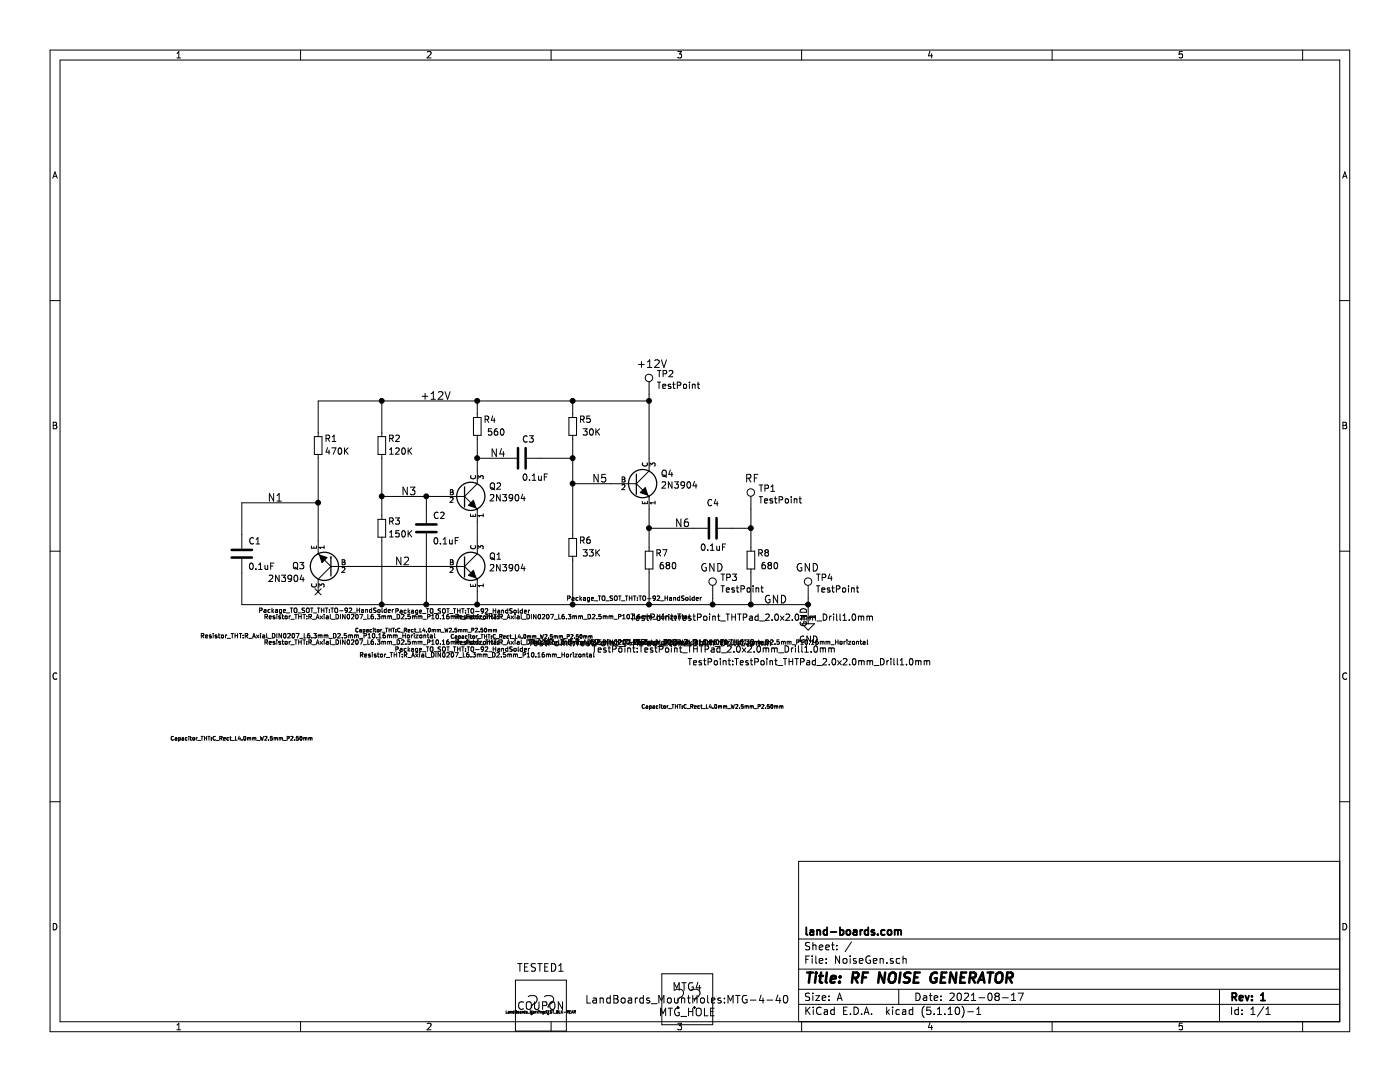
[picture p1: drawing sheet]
EESchema Schematic File Version 4
EELAYER 30 0
EELAYER END
$Descr A 11000 8500
encoding utf-8
Sheet 1 1
Title "RF NOISE GENERATOR"
Date "2021-08-17"
Rev "1"
Comp "land-boards.com"
Comment1 ""
Comment2 ""
Comment3 ""
Comment4 ""
$EndDescr
$Comp
L CW5-rescue:COUPON-AudioAmp380-rescue TESTED1
U 1 1
P 4250 7900
F 0 "TESTED1" H 4250 8200 60  0000 C CNN
F 1 "COUPON" H 4250 7900 60  0000 C CNN
F 2 "LandBoards_Marking:TEST_BLK-REAR" H 4250 7850 20  0000 C CNN
F 3 "" H 4250 7900 60  0000 C CNN
	1    4250 7900
	1    0    0    -1  
$EndComp
$Comp
L CW5-rescue:MTG_HOLE-AudioAmp380-rescue MTG4
U 1 1
P 5400 7850
F 0 "MTG4" H 5400 7950 60  0000 C CNN
F 1 "MTG_HOLE" H 5400 7750 60  0000 C CNN
F 2 "LandBoards_MountHoles:MTG-4-40" H 5400 7850 60  0000 C CNN
F 3 "" H 5400 7850 60  0000 C CNN
	1    5400 7850
	1    0    0    -1  
$EndComp
$Comp
L LandBoards_Semis:NPN Q1
U 1 1
P 3650 4450
F 0 "Q1" H 3841 4530 50  0000 L CNN
F 1 "2N3904" H 3841 4439 50  0000 L CNN
F 2 "Package_TO_SOT_THT:TO-92_HandSolder" H 3100 3800 35  0000 L CNN
F 3 "" H 3650 4450 60  0000 C CNN
	1    3650 4450
	1    0    0    -1  
$EndComp
$Comp
L LandBoards_Semis:NPN Q2
U 1 1
P 3650 3900
F 0 "Q2" H 3841 3980 50  0000 L CNN
F 1 "2N3904" H 3841 3889 50  0000 L CNN
F 2 "Package_TO_SOT_THT:TO-92_HandSolder" H 3100 3000 35  0000 L CNN
F 3 "" H 3650 3900 60  0000 C CNN
	1    3650 3900
	1    0    0    -1  
$EndComp
$Comp
L Device:C C1
U 1 1
P 1900 4350
F 0 "C1" H 1950 4450 50  0000 L CNN
F 1 "0.1uF" H 1950 4250 50  0000 L CNN
F 2 "Capacitor_THT:C_Rect_L4.0mm_W2.5mm_P2.50mm" H 1900 2900 30  0000 C CNN
F 3 "" H 1900 4350 60  0001 C CNN
F 4 "Vishay" V 1900 4350 60  0001 C CNN "Mfg"
F 5 "1C10Z5U104M050B" V 1900 4350 60  0001 C CNN "MfgPN"
F 6 "Mouser" V 1900 4350 60  0001 C CNN "Vendor"
F 7 "75-1C10Z5U104M050B" V 1900 4350 60  0001 C CNN "VendorPN"
	1    1900 4350
	1    0    0    -1  
$EndComp
Text Label 3300 3150 0    60   ~ 0
+12V
$Comp
L Connector:TestPoint TP1
U 1 1
P 5900 4000
F 0 "TP1" H 5958 4163 50  0000 L CNN
F 1 "TestPoint" H 5958 4072 50  0000 L CNN
F 2 "TestPoint:TestPoint_THTPad_2.0x2.0mm_Drill1.0mm" H 4950 3150 50  0000 L CNN
F 3 "~" H 6100 4000 50  0001 C CNN
	1    5900 4000
	1    0    0    -1  
$EndComp
$Comp
L Connector:TestPoint TP2
U 1 1
P 5100 3100
F 0 "TP2" H 5158 3263 50  0000 L CNN
F 1 "TestPoint" H 5158 3172 50  0000 L CNN
F 2 "TestPoint:TestPoint_THTPad_2.0x2.0mm_Drill1.0mm" H 4150 1150 50  0000 L CNN
F 3 "~" H 5300 3100 50  0001 C CNN
	1    5100 3100
	1    0    0    -1  
$EndComp
Text Notes 5850 3800 0    60   ~ 0
RF
Text Notes 5000 2900 0    60   ~ 0
+12V
$Comp
L LandBoards_Semis:NPN Q3
U 1 1
P 2600 4450
F 0 "Q3" H 2800 4450 50  0000 L CNN
F 1 "2N3904" H 2800 4550 50  0000 L CNN
F 2 "Package_TO_SOT_THT:TO-92_HandSolder" H 2100 4800 35  0000 L CNN
F 3 "" H 2600 4450 60  0000 C CNN
	1    2600 4450
	-1   0    0    1   
$EndComp
$Comp
L Device:R_Small R1
U 1 1
P 2500 3500
F 0 "R1" H 2400 3450 50  0000 C CNN
F 1 "470K" H 2350 3550 50  0000 C CNN
F 2 "Resistor_THT:R_Axial_DIN0207_L6.3mm_D2.5mm_P10.16mm_Horizontal" H 2500 5000 35  0000 C CNN
F 3 "~" H 2500 3500 50  0001 C CNN
	1    2500 3500
	-1   0    0    1   
$EndComp
$Comp
L Device:R_Small R4
U 1 1
P 3750 3350
F 0 "R4" H 3650 3300 50  0000 C CNN
F 1 "560" H 3600 3400 50  0000 C CNN
F 2 "Resistor_THT:R_Axial_DIN0207_L6.3mm_D2.5mm_P10.16mm_Horizontal" H 3750 5150 35  0000 C CNN
F 3 "~" H 3750 3350 50  0001 C CNN
	1    3750 3350
	-1   0    0    1   
$EndComp
Wire Wire Line
	3750 3700 3750 3600
Wire Wire Line
	3750 3250 3750 3150
Wire Wire Line
	3750 3150 3000 3150
Wire Wire Line
	2500 3400 2500 3150
Wire Wire Line
	2800 4450 3450 4450
Wire Wire Line
	3750 4100 3750 4250
$Comp
L Device:R_Small R3
U 1 1
P 3000 4150
F 0 "R3" H 2900 4100 50  0000 C CNN
F 1 "150K" H 2850 4200 50  0000 C CNN
F 2 "Resistor_THT:R_Axial_DIN0207_L6.3mm_D2.5mm_P10.16mm_Horizontal" H 3000 4850 35  0000 C CNN
F 3 "~" H 3000 4150 50  0001 C CNN
	1    3000 4150
	-1   0    0    1   
$EndComp
$Comp
L Device:R_Small R2
U 1 1
P 3000 3500
F 0 "R2" H 2900 3450 50  0000 C CNN
F 1 "120K" H 2850 3550 50  0000 C CNN
F 2 "Resistor_THT:R_Axial_DIN0207_L6.3mm_D2.5mm_P10.16mm_Horizontal" H 3000 5050 35  0000 C CNN
F 3 "~" H 3000 3500 50  0001 C CNN
	1    3000 3500
	-1   0    0    1   
$EndComp
Wire Wire Line
	3000 3400 3000 3150
Connection ~ 3000 3150
Wire Wire Line
	3450 3900 3350 3900
Wire Wire Line
	2500 3150 3000 3150
Wire Wire Line
	3000 3900 3000 4050
Connection ~ 3000 3900
Wire Wire Line
	3000 4250 3000 4750
Wire Wire Line
	3000 4750 3350 4750
Wire Wire Line
	3750 4750 3750 4650
$Comp
L LandBoards_Semis:NPN Q4
U 1 1
P 5000 3800
F 0 "Q4" H 5191 3880 50  0000 L CNN
F 1 "2N3904" H 5191 3789 50  0000 L CNN
F 2 "Package_TO_SOT_THT:TO-92_HandSolder" H 4450 2900 35  0000 L CNN
F 3 "" H 5000 3800 60  0000 C CNN
	1    5000 3800
	1    0    0    -1  
$EndComp
$Comp
L Device:R_Small R6
U 1 1
P 4500 4300
F 0 "R6" H 4400 4250 50  0000 C CNN
F 1 "33K" H 4350 4350 50  0000 C CNN
F 2 "Resistor_THT:R_Axial_DIN0207_L6.3mm_D2.5mm_P10.16mm_Horizontal" H 4500 5050 35  0000 C CNN
F 3 "~" H 4500 4300 50  0001 C CNN
	1    4500 4300
	-1   0    0    1   
$EndComp
$Comp
L Device:R_Small R5
U 1 1
P 4500 3350
F 0 "R5" H 4400 3300 50  0000 C CNN
F 1 "30K" H 4350 3400 50  0000 C CNN
F 2 "Resistor_THT:R_Axial_DIN0207_L6.3mm_D2.5mm_P10.16mm_Horizontal" H 4500 4850 35  0000 C CNN
F 3 "~" H 4500 3350 50  0001 C CNN
	1    4500 3350
	-1   0    0    1   
$EndComp
Wire Wire Line
	4500 3450 4500 3600
Wire Wire Line
	4500 3250 4500 3150
Wire Wire Line
	4800 3800 4500 3800
Wire Wire Line
	4500 3800 4500 4200
Connection ~ 4500 3800
Wire Wire Line
	4500 4400 4500 4750
$Comp
L Device:C C3
U 1 1
P 4100 3600
F 0 "C3" V 3950 3600 50  0000 L CNN
F 1 "0.1uF" V 4250 3600 50  0000 L CNN
F 2 "Capacitor_THT:C_Rect_L4.0mm_W2.5mm_P2.50mm" V 5500 3600 30  0000 C CNN
F 3 "" H 4100 3600 60  0001 C CNN
F 4 "Vishay" V 4100 3600 60  0001 C CNN "Mfg"
F 5 "1C10Z5U104M050B" V 4100 3600 60  0001 C CNN "MfgPN"
F 6 "Mouser" V 4100 3600 60  0001 C CNN "Vendor"
F 7 "75-1C10Z5U104M050B" V 4100 3600 60  0001 C CNN "VendorPN"
	1    4100 3600
	0    1    1    0   
$EndComp
Wire Wire Line
	3750 3600 3950 3600
Connection ~ 3750 3600
Wire Wire Line
	3750 3600 3750 3450
Wire Wire Line
	4250 3600 4500 3600
Connection ~ 4500 3600
Wire Wire Line
	4500 3600 4500 3800
Wire Wire Line
	3750 3150 4500 3150
Connection ~ 3750 3150
Wire Wire Line
	4500 3150 5100 3150
Wire Wire Line
	5100 3150 5100 3100
Connection ~ 4500 3150
Wire Wire Line
	5100 3150 5100 3600
Connection ~ 5100 3150
Wire Wire Line
	3750 4750 4500 4750
Connection ~ 3750 4750
Connection ~ 4500 4750
Wire Wire Line
	4500 4750 5100 4750
NoConn ~ 2500 4650
$Comp
L Device:C C2
U 1 1
P 3350 4150
F 0 "C2" H 3400 4250 50  0000 L CNN
F 1 "0.1uF" H 3400 4050 50  0000 L CNN
F 2 "Capacitor_THT:C_Rect_L4.0mm_W2.5mm_P2.50mm" H 3350 3350 30  0000 C CNN
F 3 "" H 3350 4150 60  0001 C CNN
F 4 "Vishay" V 3350 4150 60  0001 C CNN "Mfg"
F 5 "1C10Z5U104M050B" V 3350 4150 60  0001 C CNN "MfgPN"
F 6 "Mouser" V 3350 4150 60  0001 C CNN "Vendor"
F 7 "75-1C10Z5U104M050B" V 3350 4150 60  0001 C CNN "VendorPN"
	1    3350 4150
	1    0    0    -1  
$EndComp
Wire Wire Line
	3000 3600 3000 3900
Wire Wire Line
	3350 4000 3350 3900
Connection ~ 3350 3900
Wire Wire Line
	3350 3900 3000 3900
Wire Wire Line
	3350 4300 3350 4750
Connection ~ 3350 4750
Wire Wire Line
	3350 4750 3750 4750
$Comp
L Device:R_Small R7
U 1 1
P 5100 4400
F 0 "R7" H 5000 4350 50  0000 C CNN
F 1 "680" H 4950 4450 50  0000 C CNN
F 2 "Resistor_THT:R_Axial_DIN0207_L6.3mm_D2.5mm_P10.16mm_Horizontal" H 5100 5050 35  0000 C CNN
F 3 "~" H 5100 4400 50  0001 C CNN
	1    5100 4400
	-1   0    0    1   
$EndComp
Wire Wire Line
	5100 4750 5100 4500
Wire Wire Line
	5900 4150 5900 4000
Text Notes 6250 4500 0    60   ~ 0
GND
Text Notes 5500 4500 0    60   ~ 0
GND
Wire Wire Line
	5600 4750 5900 4750
Connection ~ 5600 4750
Wire Wire Line
	5600 4700 5600 4750
Wire Wire Line
	6350 4750 6350 4700
Wire Wire Line
	5100 4750 5600 4750
$Comp
L Connector:TestPoint TP4
U 1 1
P 6350 4700
F 0 "TP4" H 6408 4863 50  0000 L CNN
F 1 "TestPoint" H 6408 4772 50  0000 L CNN
F 2 "TestPoint:TestPoint_THTPad_2.0x2.0mm_Drill1.0mm" H 5400 4200 50  0000 L CNN
F 3 "~" H 6550 4700 50  0001 C CNN
	1    6350 4700
	1    0    0    -1  
$EndComp
$Comp
L Connector:TestPoint TP3
U 1 1
P 5600 4700
F 0 "TP3" H 5658 4863 50  0000 L CNN
F 1 "TestPoint" H 5658 4772 50  0000 L CNN
F 2 "TestPoint:TestPoint_THTPad_2.0x2.0mm_Drill1.0mm" H 4650 4300 50  0000 L CNN
F 3 "~" H 5800 4700 50  0001 C CNN
	1    5600 4700
	1    0    0    -1  
$EndComp
Connection ~ 5100 4750
Wire Wire Line
	2500 3600 2500 3950
Wire Wire Line
	2500 3950 1900 3950
Wire Wire Line
	1900 3950 1900 4200
Connection ~ 2500 3950
Wire Wire Line
	2500 3950 2500 4250
Wire Wire Line
	3000 4750 1900 4750
Wire Wire Line
	1900 4750 1900 4500
Connection ~ 3000 4750
$Comp
L Device:C C4
U 1 1
P 5600 4150
F 0 "C4" V 5400 4100 50  0000 L CNN
F 1 "0.1uF" V 5750 4050 50  0000 L CNN
F 2 "Capacitor_THT:C_Rect_L4.0mm_W2.5mm_P2.50mm" V 7000 4150 30  0000 C CNN
F 3 "" H 5600 4150 60  0001 C CNN
F 4 "Vishay" V 5600 4150 60  0001 C CNN "Mfg"
F 5 "1C10Z5U104M050B" V 5600 4150 60  0001 C CNN "MfgPN"
F 6 "Mouser" V 5600 4150 60  0001 C CNN "Vendor"
F 7 "75-1C10Z5U104M050B" V 5600 4150 60  0001 C CNN "VendorPN"
	1    5600 4150
	0    1    1    0   
$EndComp
Wire Wire Line
	5100 4000 5100 4150
Wire Wire Line
	5750 4150 5900 4150
Wire Wire Line
	5450 4150 5100 4150
Connection ~ 5100 4150
Wire Wire Line
	5100 4150 5100 4300
Text Label 2100 3950 0    60   ~ 0
N1
Text Label 3100 4450 0    60   ~ 0
N2
Text Label 3150 3900 0    60   ~ 0
N3
Text Label 3850 3600 0    60   ~ 0
N4
Text Label 4650 3800 0    60   ~ 0
N5
Text Label 5300 4150 0    60   ~ 0
N6
Text Label 6000 4750 0    60   ~ 0
GND
$Comp
L power:GND #PWR0101
U 1 1
P 6350 4850
F 0 "#PWR0101" H 6350 4600 50  0001 C CNN
F 1 "GND" H 6355 4677 50  0000 C CNN
F 2 "" H 6350 4850 50  0001 C CNN
F 3 "" H 6350 4850 50  0001 C CNN
	1    6350 4850
	1    0    0    -1  
$EndComp
Wire Wire Line
	6350 4850 6350 4750
Connection ~ 6350 4750
$Comp
L Device:R_Small R8
U 1 1
P 5900 4400
F 0 "R8" H 5800 4350 50  0000 C CNN
F 1 "680" H 5750 4450 50  0000 C CNN
F 2 "Resistor_THT:R_Axial_DIN0207_L6.3mm_D2.5mm_P10.16mm_Horizontal" H 5900 5050 35  0000 C CNN
F 3 "~" H 5900 4400 50  0001 C CNN
	1    5900 4400
	-1   0    0    1   
$EndComp
Wire Wire Line
	5900 4150 5900 4300
Connection ~ 5900 4150
Wire Wire Line
	5900 4500 5900 4750
Connection ~ 5900 4750
Wire Wire Line
	5900 4750 6350 4750
$EndSCHEMATC
